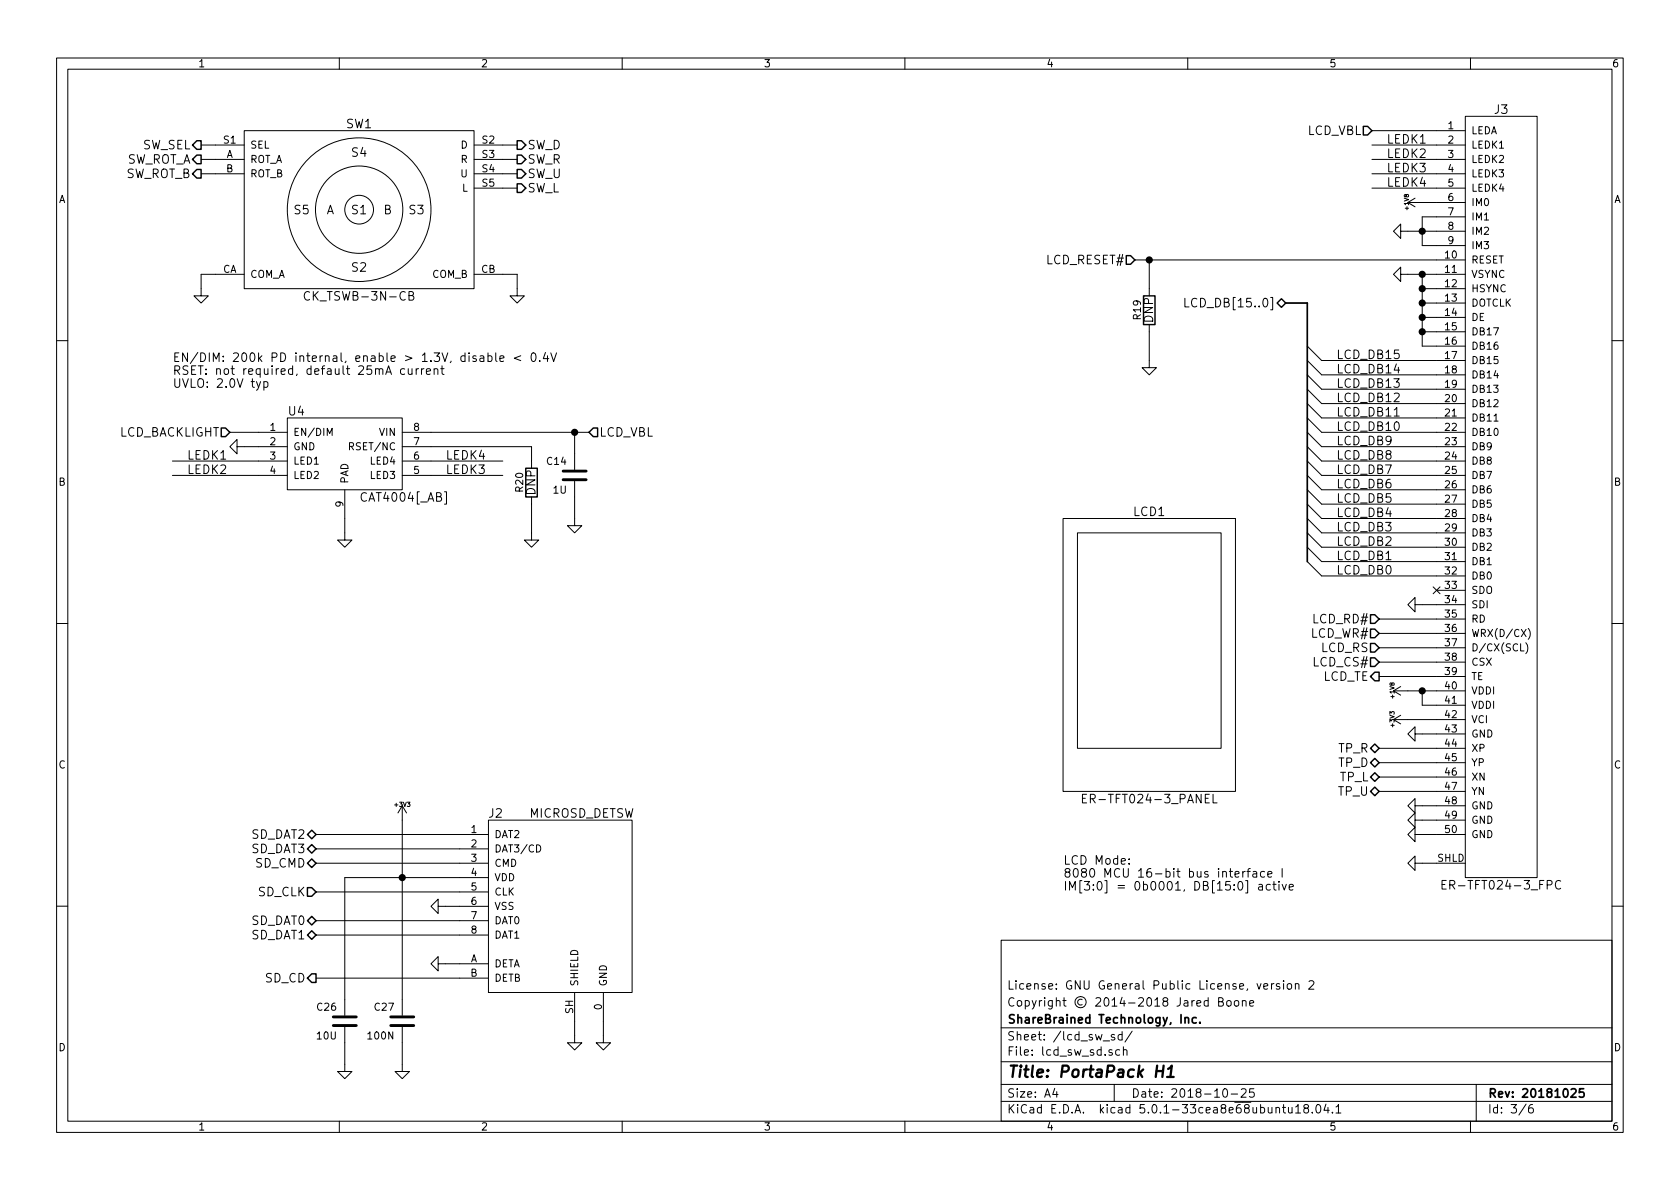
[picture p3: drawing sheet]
EESchema Schematic File Version 4
LIBS:portapack_h1-cache
EELAYER 26 0
EELAYER END
$Descr A4 11693 8268
encoding utf-8
Sheet 3 6
Title "PortaPack H1"
Date "2018-10-25"
Rev "20181025"
Comp "ShareBrained Technology, Inc."
Comment1 "Copyright © 2014-2018 Jared Boone"
Comment2 "License: GNU General Public License, version 2"
Comment3 ""
Comment4 ""
$EndDescr
$Comp
L power:GND #PWR019
U 1 1
P 9900 5100
F 0 "#PWR019" H 9900 5100 30  0001 C CNN
F 1 "GND" H 9900 5030 30  0001 C CNN
F 2 "" H 9900 5100 60  0000 C CNN
F 3 "" H 9900 5100 60  0000 C CNN
	1    9900 5100
	0    1    1    0   
$EndComp
$Comp
L power:+3V3 #PWR020
U 1 1
P 9800 5000
F 0 "#PWR020" H 9800 4960 30  0001 C CNN
F 1 "+3V3" H 9800 5110 30  0000 C CNN
F 2 "" H 9800 5000 60  0000 C CNN
F 3 "" H 9800 5000 60  0000 C CNN
	1    9800 5000
	0    -1   -1   0   
$EndComp
$Comp
L power:GND #PWR021
U 1 1
P 9900 6000
F 0 "#PWR021" H 9900 6000 30  0001 C CNN
F 1 "GND" H 9900 5930 30  0001 C CNN
F 2 "" H 9900 6000 60  0000 C CNN
F 3 "" H 9900 6000 60  0000 C CNN
	1    9900 6000
	0    1    1    0   
$EndComp
Text Label 9300 3300 0    60   ~ 0
LCD_DB7
Text Label 9300 3400 0    60   ~ 0
LCD_DB6
Text Label 9300 3500 0    60   ~ 0
LCD_DB5
Text Label 9300 3600 0    60   ~ 0
LCD_DB4
Text Label 9300 3700 0    60   ~ 0
LCD_DB3
Text Label 9300 3800 0    60   ~ 0
LCD_DB2
Text Label 9300 3900 0    60   ~ 0
LCD_DB1
Text Label 9300 4000 0    60   ~ 0
LCD_DB0
Text Notes 7400 6200 0    60   ~ 0
LCD Mode:\n8080 MCU 16-bit bus interface I\nIM[3:0] = 0b0001, DB[15:0] active
Text Label 9300 3200 0    60   ~ 0
LCD_DB8
Text Label 9300 3100 0    60   ~ 0
LCD_DB9
Text Label 9300 3000 0    60   ~ 0
LCD_DB10
Text Label 9300 2900 0    60   ~ 0
LCD_DB11
Text Label 9300 2800 0    60   ~ 0
LCD_DB12
Text Label 9300 2700 0    60   ~ 0
LCD_DB13
Text Label 9300 2600 0    60   ~ 0
LCD_DB14
Text Label 9300 2500 0    60   ~ 0
LCD_DB15
$Comp
L Device:R R19
U 1 1
P 8000 2150
F 0 "R19" V 8080 2150 50  0000 C CNN
F 1 "10K" V 8000 2150 50  0001 C CNN
F 2 "ipc_resc:IPC_RESC100X50X40L25N" H 8000 2150 60  0001 C CNN
F 3 "" H 8000 2150 60  0000 C CNN
F 4 "DNP" V 8000 2150 60  0000 C CNN "DNP"
F 5 "Yageo" V 8000 2150 60  0001 C CNN "Mfr"
	1    8000 2150
	-1   0    0    -1  
$EndComp
$Comp
L power:GND #PWR022
U 1 1
P 8000 2500
F 0 "#PWR022" H 8000 2500 30  0001 C CNN
F 1 "GND" H 8000 2430 30  0001 C CNN
F 2 "" H 8000 2500 60  0000 C CNN
F 3 "" H 8000 2500 60  0000 C CNN
	1    8000 2500
	1    0    0    -1  
$EndComp
$Comp
L power:+1V8 #PWR023
U 1 1
P 9800 4800
F 0 "#PWR023" H 9800 4940 20  0001 C CNN
F 1 "+1V8" H 9800 4910 30  0000 C CNN
F 2 "" H 9800 4800 60  0000 C CNN
F 3 "" H 9800 4800 60  0000 C CNN
	1    9800 4800
	0    -1   -1   0   
$EndComp
$Comp
L sd:MICROSD_DETSW J2
U 1 1
P 3900 6300
F 0 "J2" H 3450 6950 60  0000 C CNN
F 1 "MICROSD_DETSW" H 4050 6950 60  0000 C CNN
F 2 "alps:ALPS_SCHA4B0419" H 3900 6300 60  0001 C CNN
F 3 "http://www.mouser.com/ds/2/15/alps_SCHA4B0419-780241.pdf" H 3900 6300 60  0001 C CNN
F 4 "ALPS" H 3900 6300 60  0001 C CNN "Mfr"
F 5 "SCHA4B0419" H 3900 6300 60  0001 C CNN "Part"
	1    3900 6300
	1    0    0    -1  
$EndComp
$Comp
L power:GND #PWR024
U 1 1
P 3100 6300
F 0 "#PWR024" H 3100 6300 30  0001 C CNN
F 1 "GND" H 3100 6230 30  0001 C CNN
F 2 "" H 3100 6300 60  0000 C CNN
F 3 "" H 3100 6300 60  0000 C CNN
	1    3100 6300
	0    1    1    0   
$EndComp
$Comp
L power:GND #PWR025
U 1 1
P 3100 6700
F 0 "#PWR025" H 3100 6700 30  0001 C CNN
F 1 "GND" H 3100 6630 30  0001 C CNN
F 2 "" H 3100 6700 60  0000 C CNN
F 3 "" H 3100 6700 60  0000 C CNN
	1    3100 6700
	0    1    1    0   
$EndComp
$Comp
L Device:C C27
U 1 1
P 2800 7100
F 0 "C27" H 2850 7200 50  0000 L CNN
F 1 "100N" H 2850 7000 50  0000 L CNN
F 2 "ipc_capc:IPC_CAPC100X50X55L25N" H 2800 7100 60  0001 C CNN
F 3 "" H 2800 7100 60  0000 C CNN
F 4 "Murata" H 2800 7100 60  0001 C CNN "Mfr"
F 5 "GRM155R61A104KA01" H 2800 7100 60  0001 C CNN "Part"
	1    2800 7100
	-1   0    0    -1  
$EndComp
$Comp
L power:GND #PWR026
U 1 1
P 2400 7400
F 0 "#PWR026" H 2400 7400 30  0001 C CNN
F 1 "GND" H 2400 7330 30  0001 C CNN
F 2 "" H 2400 7400 60  0000 C CNN
F 3 "" H 2400 7400 60  0000 C CNN
	1    2400 7400
	1    0    0    -1  
$EndComp
$Comp
L power:GND #PWR027
U 1 1
P 4200 7200
F 0 "#PWR027" H 4200 7200 30  0001 C CNN
F 1 "GND" H 4200 7130 30  0001 C CNN
F 2 "" H 4200 7200 60  0000 C CNN
F 3 "" H 4200 7200 60  0000 C CNN
	1    4200 7200
	1    0    0    -1  
$EndComp
$Comp
L ck:CK_TSWB-3N-CB SW1
U 1 1
P 2500 1450
F 0 "SW1" H 2500 2050 60  0000 C CNN
F 1 "CK_TSWB-3N-CB" H 2500 850 60  0000 C CNN
F 2 "ck:CK_TSWB-3N-CB222_LFS" H 2500 1450 60  0001 C CNN
F 3 "http://www.ckswitches.com/media/1346/tsw.pdf" H 2500 1450 60  0001 C CNN
F 4 "C&K" H 2500 1450 60  0001 C CNN "Mfr"
F 5 "TSWB-3N-CB222 LFS" H 2500 1450 60  0001 C CNN "Part"
	1    2500 1450
	1    0    0    -1  
$EndComp
$Comp
L power:GND #PWR028
U 1 1
P 1400 2000
F 0 "#PWR028" H 1400 2000 30  0001 C CNN
F 1 "GND" H 1400 1930 30  0001 C CNN
F 2 "" H 1400 2000 60  0000 C CNN
F 3 "" H 1400 2000 60  0000 C CNN
	1    1400 2000
	1    0    0    -1  
$EndComp
$Comp
L power:GND #PWR029
U 1 1
P 3600 2000
F 0 "#PWR029" H 3600 2000 30  0001 C CNN
F 1 "GND" H 3600 1930 30  0001 C CNN
F 2 "" H 3600 2000 60  0000 C CNN
F 3 "" H 3600 2000 60  0000 C CNN
	1    3600 2000
	1    0    0    -1  
$EndComp
$Comp
L power:GND #PWR030
U 1 1
P 4000 7200
F 0 "#PWR030" H 4000 7200 30  0001 C CNN
F 1 "GND" H 4000 7130 30  0001 C CNN
F 2 "" H 4000 7200 60  0000 C CNN
F 3 "" H 4000 7200 60  0000 C CNN
	1    4000 7200
	1    0    0    -1  
$EndComp
$Comp
L Device:C C26
U 1 1
P 2400 7100
F 0 "C26" H 2450 7200 50  0000 L CNN
F 1 "10U" H 2450 7000 50  0000 L CNN
F 2 "ipc_capc:IPC_CAPC200X125X135L45N" H 2400 7100 60  0001 C CNN
F 3 "" H 2400 7100 60  0000 C CNN
F 4 "Murata" H 2400 7100 60  0001 C CNN "Mfr"
F 5 "GRM21BR61A106KE19" H 2400 7100 60  0001 C CNN "Part"
	1    2400 7100
	-1   0    0    -1  
$EndComp
$Comp
L power:GND #PWR031
U 1 1
P 2800 7400
F 0 "#PWR031" H 2800 7400 30  0001 C CNN
F 1 "GND" H 2800 7330 30  0001 C CNN
F 2 "" H 2800 7400 60  0000 C CNN
F 3 "" H 2800 7400 60  0000 C CNN
	1    2800 7400
	1    0    0    -1  
$EndComp
$Comp
L power:+3V3 #PWR032
U 1 1
P 2800 5700
F 0 "#PWR032" H 2800 5660 30  0001 C CNN
F 1 "+3V3" H 2800 5810 30  0000 C CNN
F 2 "" H 2800 5700 60  0000 C CNN
F 3 "" H 2800 5700 60  0000 C CNN
	1    2800 5700
	1    0    0    -1  
$EndComp
Entry Wire Line
	9100 2400 9200 2500
Entry Wire Line
	9100 2500 9200 2600
Entry Wire Line
	9100 2600 9200 2700
Entry Wire Line
	9100 2700 9200 2800
Entry Wire Line
	9100 2800 9200 2900
Entry Wire Line
	9100 2900 9200 3000
Entry Wire Line
	9100 3000 9200 3100
Entry Wire Line
	9100 3100 9200 3200
Entry Wire Line
	9100 3200 9200 3300
Entry Wire Line
	9100 3300 9200 3400
Entry Wire Line
	9100 3400 9200 3500
Entry Wire Line
	9100 3500 9200 3600
Entry Wire Line
	9100 3600 9200 3700
Entry Wire Line
	9100 3700 9200 3800
Entry Wire Line
	9100 3800 9200 3900
Entry Wire Line
	9100 3900 9200 4000
Text HLabel 8950 2100 0    60   BiDi ~ 0
LCD_DB[15..0]
Text HLabel 9600 4500 0    60   Input ~ 0
LCD_RS
Text HLabel 9600 4300 0    60   Input ~ 0
LCD_RD#
Text HLabel 9600 4400 0    60   Input ~ 0
LCD_WR#
Text HLabel 7900 1800 0    60   Input ~ 0
LCD_RESET#
Text HLabel 1600 3000 0    60   Input ~ 0
LCD_BACKLIGHT
Text HLabel 9600 4700 0    60   Output ~ 0
LCD_TE
Text HLabel 9600 5200 0    60   BiDi ~ 0
TP_R
Text HLabel 9600 5300 0    60   BiDi ~ 0
TP_D
Text HLabel 9600 5400 0    60   BiDi ~ 0
TP_L
Text HLabel 9600 5500 0    60   BiDi ~ 0
TP_U
Text HLabel 1400 1000 0    60   Output ~ 0
SW_SEL
Text HLabel 1400 1100 0    60   Output ~ 0
SW_ROT_A
Text HLabel 1400 1200 0    60   Output ~ 0
SW_ROT_B
Text HLabel 3600 1000 2    60   Output ~ 0
SW_D
Text HLabel 3600 1100 2    60   Output ~ 0
SW_R
Text HLabel 3600 1200 2    60   Output ~ 0
SW_U
Text HLabel 3600 1300 2    60   Output ~ 0
SW_L
Text HLabel 2200 5800 0    60   BiDi ~ 0
SD_DAT2
Text HLabel 2200 5900 0    60   BiDi ~ 0
SD_DAT3
Text HLabel 2200 6000 0    60   BiDi ~ 0
SD_CMD
Text HLabel 2200 6200 0    60   Input ~ 0
SD_CLK
Text HLabel 2200 6400 0    60   BiDi ~ 0
SD_DAT0
Text HLabel 2200 6500 0    60   BiDi ~ 0
SD_DAT1
Text HLabel 2200 6800 0    60   Output ~ 0
SD_CD
$Comp
L eastrising:ER-TFT024-3_PANEL LCD1
U 1 1
P 8000 4600
F 0 "LCD1" H 8000 5650 60  0000 C CNN
F 1 "ER-TFT024-3_PANEL" H 8000 3650 60  0000 C CNN
F 2 "eastrising:ER-TFT024-3" H 8000 4600 60  0001 C CNN
F 3 "http://www.buydisplay.com/download/manual/ER-TFT024-3_Datasheet.pdf" H 8000 4600 60  0001 C CNN
F 4 "EastRising" H 8000 4600 60  0001 C CNN "Mfr"
F 5 "ER-TFT024-3" H 8000 4600 60  0001 C CNN "Part"
	1    8000 4600
	1    0    0    -1  
$EndComp
$Comp
L eastrising:ER-TFT024-3_FPC J3
U 1 1
P 10450 3350
F 0 "J3" H 10450 5950 60  0000 C CNN
F 1 "ER-TFT024-3_FPC" H 10450 550 60  0000 C CNN
F 2 "eastrising:ER-CON50HT-1" H 10350 3350 60  0001 C CNN
F 3 "http://www.buydisplay.com/download/connector/ER-CON50HT-1.pdf" H 10350 3350 60  0001 C CNN
F 4 "EastRising" H 10450 3350 60  0001 C CNN "Mfr"
F 5 "ER-CON50HT-1" H 10450 3350 60  0001 C CNN "Part"
	1    10450 3350
	1    0    0    -1  
$EndComp
$Comp
L power:GND #PWR033
U 1 1
P 9900 5800
F 0 "#PWR033" H 9900 5800 30  0001 C CNN
F 1 "GND" H 9900 5730 30  0001 C CNN
F 2 "" H 9900 5800 60  0000 C CNN
F 3 "" H 9900 5800 60  0000 C CNN
	1    9900 5800
	0    1    1    0   
$EndComp
$Comp
L power:GND #PWR034
U 1 1
P 9900 5700
F 0 "#PWR034" H 9900 5700 30  0001 C CNN
F 1 "GND" H 9900 5630 30  0001 C CNN
F 2 "" H 9900 5700 60  0000 C CNN
F 3 "" H 9900 5700 60  0000 C CNN
	1    9900 5700
	0    1    1    0   
$EndComp
$Comp
L power:GND #PWR035
U 1 1
P 9900 5600
F 0 "#PWR035" H 9900 5600 30  0001 C CNN
F 1 "GND" H 9900 5530 30  0001 C CNN
F 2 "" H 9900 5600 60  0000 C CNN
F 3 "" H 9900 5600 60  0000 C CNN
	1    9900 5600
	0    1    1    0   
$EndComp
$Comp
L power:GND #PWR036
U 1 1
P 9800 1900
F 0 "#PWR036" H 9800 1900 30  0001 C CNN
F 1 "GND" H 9800 1830 30  0001 C CNN
F 2 "" H 9800 1900 60  0000 C CNN
F 3 "" H 9800 1900 60  0000 C CNN
	1    9800 1900
	0    1    1    0   
$EndComp
$Comp
L power:GND #PWR037
U 1 1
P 9800 1600
F 0 "#PWR037" H 9800 1600 30  0001 C CNN
F 1 "GND" H 9800 1530 30  0001 C CNN
F 2 "" H 9800 1600 60  0000 C CNN
F 3 "" H 9800 1600 60  0000 C CNN
	1    9800 1600
	0    1    1    0   
$EndComp
Text HLabel 9600 4600 0    60   Input ~ 0
LCD_CS#
$Comp
L power:GND #PWR038
U 1 1
P 9900 4200
F 0 "#PWR038" H 9900 4200 30  0001 C CNN
F 1 "GND" H 9900 4130 30  0001 C CNN
F 2 "" H 9900 4200 60  0000 C CNN
F 3 "" H 9900 4200 60  0000 C CNN
	1    9900 4200
	0    1    1    0   
$EndComp
NoConn ~ 10000 4100
$Comp
L on_semi:CAT4004[_AB] U4
U 1 1
P 2400 3150
F 0 "U4" H 2000 3450 60  0000 L CNN
F 1 "CAT4004[_AB]" H 2500 2850 60  0000 L CNN
F 2 "ipc_son:IPC_SON9P50_200X200X55L32X24T90X160N" H 2400 3150 60  0001 C CNN
F 3 "http://www.onsemi.com/pub/Collateral/CAT4003B-D.PDF" H 2400 3150 60  0001 C CNN
F 4 "ON Semiconductor" H 2400 3150 60  0001 C CNN "Mfr"
F 5 "CAT4004BHU2−GT3" H 2400 3150 60  0001 C CNN "Part"
	1    2400 3150
	1    0    0    -1  
$EndComp
Text Label 9650 1000 0    60   ~ 0
LEDK1
Text Label 9650 1100 0    60   ~ 0
LEDK2
Text Label 9650 1200 0    60   ~ 0
LEDK3
Text Label 9650 1300 0    60   ~ 0
LEDK4
Text Label 3100 3200 0    60   ~ 0
LEDK4
Text Label 3100 3300 0    60   ~ 0
LEDK3
Text Label 1300 3300 0    60   ~ 0
LEDK2
Text Label 1300 3200 0    60   ~ 0
LEDK1
$Comp
L power:GND #PWR039
U 1 1
P 2400 3700
F 0 "#PWR039" H 2400 3700 30  0001 C CNN
F 1 "GND" H 2400 3630 30  0001 C CNN
F 2 "" H 2400 3700 60  0000 C CNN
F 3 "" H 2400 3700 60  0000 C CNN
	1    2400 3700
	1    0    0    -1  
$EndComp
$Comp
L power:GND #PWR040
U 1 1
P 1700 3100
F 0 "#PWR040" H 1700 3100 30  0001 C CNN
F 1 "GND" H 1700 3030 30  0001 C CNN
F 2 "" H 1700 3100 60  0000 C CNN
F 3 "" H 1700 3100 60  0000 C CNN
	1    1700 3100
	0    1    1    0   
$EndComp
$Comp
L Device:R R20
U 1 1
P 3700 3350
F 0 "R20" V 3780 3350 50  0000 C CNN
F 1 "3K9" V 3700 3350 50  0001 C CNN
F 2 "ipc_resc:IPC_RESC100X50X40L25N" H 3700 3350 60  0001 C CNN
F 3 "" H 3700 3350 60  0000 C CNN
F 4 "DNP" V 3700 3350 60  0000 C CNN "DNP"
F 5 "Yageo" V 3700 3350 60  0001 C CNN "Mfr"
	1    3700 3350
	-1   0    0    -1  
$EndComp
$Comp
L power:GND #PWR041
U 1 1
P 3700 3700
F 0 "#PWR041" H 3700 3700 30  0001 C CNN
F 1 "GND" H 3700 3630 30  0001 C CNN
F 2 "" H 3700 3700 60  0000 C CNN
F 3 "" H 3700 3700 60  0000 C CNN
	1    3700 3700
	1    0    0    -1  
$EndComp
Wire Wire Line
	2400 3600 2400 3700
Wire Wire Line
	3000 3100 3700 3100
Wire Wire Line
	1700 3100 1800 3100
Wire Wire Line
	3000 3000 4000 3000
Wire Wire Line
	3500 3300 3000 3300
Wire Wire Line
	3500 3200 3000 3200
Wire Wire Line
	1200 3300 1800 3300
Wire Wire Line
	1200 3200 1800 3200
Wire Wire Line
	1600 3000 1800 3000
Wire Wire Line
	9550 1300 10000 1300
Wire Wire Line
	9550 1200 10000 1200
Wire Wire Line
	9550 1100 10000 1100
Wire Wire Line
	9550 1000 10000 1000
Wire Wire Line
	9900 4200 10000 4200
Wire Wire Line
	9600 4600 10000 4600
Connection ~ 9900 1600
Wire Wire Line
	9900 1500 9900 1600
Wire Wire Line
	9800 1600 9900 1600
Connection ~ 9900 1900
Connection ~ 9900 2300
Wire Wire Line
	9900 2400 10000 2400
Connection ~ 9900 2200
Wire Wire Line
	9900 2300 10000 2300
Connection ~ 9900 2100
Wire Wire Line
	9900 2200 10000 2200
Connection ~ 9900 2000
Wire Wire Line
	9900 2100 10000 2100
Wire Wire Line
	9900 2000 10000 2000
Wire Wire Line
	9900 1900 9900 2000
Wire Wire Line
	9800 1900 9900 1900
Wire Wire Line
	9900 1700 10000 1700
Wire Wire Line
	10000 5800 9900 5800
Wire Wire Line
	10000 5700 9900 5700
Wire Wire Line
	10000 5600 9900 5600
Connection ~ 9900 4800
Wire Wire Line
	9900 4900 9900 4800
Wire Wire Line
	10000 4900 9900 4900
Wire Wire Line
	9550 900  10000 900 
Wire Wire Line
	3200 6700 3100 6700
Wire Wire Line
	3200 6800 2200 6800
Wire Bus Line
	8950 2100 9100 2100
Wire Wire Line
	4000 7100 4000 7200
Wire Wire Line
	1400 1900 1400 2000
Wire Wire Line
	1500 1900 1400 1900
Wire Wire Line
	3600 1900 3600 2000
Wire Wire Line
	3500 1900 3600 1900
Wire Wire Line
	3600 1300 3500 1300
Wire Wire Line
	3600 1200 3500 1200
Wire Wire Line
	3600 1100 3500 1100
Wire Wire Line
	3500 1000 3600 1000
Wire Wire Line
	1400 1200 1500 1200
Wire Wire Line
	1400 1100 1500 1100
Wire Wire Line
	1400 1000 1500 1000
Wire Wire Line
	4200 7100 4200 7200
Wire Wire Line
	2400 6100 2800 6100
Wire Wire Line
	3200 6300 3100 6300
Wire Wire Line
	2200 6500 3200 6500
Wire Wire Line
	2200 6400 3200 6400
Wire Wire Line
	2200 6200 3200 6200
Wire Wire Line
	2200 6000 3200 6000
Wire Wire Line
	2200 5900 3200 5900
Wire Wire Line
	2200 5800 3200 5800
Wire Wire Line
	2800 5700 2800 6100
Connection ~ 2800 6100
Connection ~ 8000 1800
Wire Wire Line
	9200 2500 10000 2500
Wire Wire Line
	9200 2600 10000 2600
Wire Wire Line
	9200 2700 10000 2700
Wire Wire Line
	9200 2800 10000 2800
Wire Wire Line
	9200 2900 10000 2900
Wire Wire Line
	9200 3000 10000 3000
Wire Wire Line
	9200 3100 10000 3100
Wire Wire Line
	9200 3200 10000 3200
Wire Wire Line
	9600 4400 10000 4400
Wire Wire Line
	9600 4300 10000 4300
Wire Wire Line
	7900 1800 8000 1800
Wire Wire Line
	9600 4500 10000 4500
Wire Wire Line
	9200 3300 10000 3300
Wire Wire Line
	9200 3400 10000 3400
Wire Wire Line
	9200 3500 10000 3500
Wire Wire Line
	9200 3600 10000 3600
Wire Wire Line
	9200 3700 10000 3700
Wire Wire Line
	9200 3800 10000 3800
Wire Wire Line
	9200 3900 10000 3900
Wire Wire Line
	9200 4000 10000 4000
Wire Wire Line
	9900 6000 10000 6000
Wire Wire Line
	9600 5500 10000 5500
Wire Wire Line
	9600 5400 10000 5400
Wire Wire Line
	9600 5300 10000 5300
Wire Wire Line
	10000 5200 9600 5200
Wire Wire Line
	9600 4700 10000 4700
Wire Wire Line
	9800 5000 10000 5000
Wire Wire Line
	9800 4800 9900 4800
Wire Wire Line
	10000 5100 9900 5100
Wire Wire Line
	10000 1400 9900 1400
Wire Wire Line
	10000 1500 9900 1500
$Comp
L power:+1V8 #PWR042
U 1 1
P 9900 1400
F 0 "#PWR042" H 9900 1540 20  0001 C CNN
F 1 "+1V8" H 9900 1510 30  0000 C CNN
F 2 "" H 9900 1400 60  0000 C CNN
F 3 "" H 9900 1400 60  0000 C CNN
	1    9900 1400
	0    -1   -1   0   
$EndComp
Text HLabel 9550 900  0    60   Input ~ 0
LCD_VBL
Text Notes 1200 2700 0    60   ~ 0
EN/DIM: 200k PD internal, enable > 1.3V, disable < 0.4V\nRSET: not required, default 25mA current\nUVLO: 2.0V typ
Text HLabel 4100 3000 2    60   Input ~ 0
LCD_VBL
$Comp
L Device:C C14
U 1 1
P 4000 3300
F 0 "C14" H 4050 3400 50  0000 L CNN
F 1 "1U" H 4050 3200 50  0000 L CNN
F 2 "ipc_capc:IPC_CAPC160X80X90L35N" H 4000 3300 60  0001 C CNN
F 3 "" H 4000 3300 60  0000 C CNN
F 4 "Murata" H 4000 3300 60  0001 C CNN "Mfr"
F 5 "GRM188R61C105KA93D" H 4000 3300 60  0001 C CNN "Part"
	1    4000 3300
	-1   0    0    -1  
$EndComp
$Comp
L power:GND #PWR043
U 1 1
P 4000 3600
F 0 "#PWR043" H 4000 3600 30  0001 C CNN
F 1 "GND" H 4000 3530 30  0001 C CNN
F 2 "" H 4000 3600 60  0000 C CNN
F 3 "" H 4000 3600 60  0000 C CNN
	1    4000 3600
	1    0    0    -1  
$EndComp
Connection ~ 4000 3000
Wire Wire Line
	9900 1600 9900 1700
Wire Wire Line
	9900 1600 10000 1600
Wire Wire Line
	9900 1900 10000 1900
Wire Wire Line
	9900 2300 9900 2400
Wire Wire Line
	9900 2200 9900 2300
Wire Wire Line
	9900 2100 9900 2200
Wire Wire Line
	9900 2000 9900 2100
Wire Wire Line
	9900 4800 10000 4800
Wire Wire Line
	2800 6100 3200 6100
Wire Wire Line
	8000 1800 10000 1800
Wire Wire Line
	4000 3000 4100 3000
Wire Wire Line
	3700 3100 3700 3200
Wire Wire Line
	3700 3500 3700 3700
Wire Wire Line
	4000 3450 4000 3600
Wire Wire Line
	4000 3000 4000 3150
Wire Wire Line
	2400 6100 2400 6950
Wire Wire Line
	2400 7250 2400 7400
Wire Wire Line
	2800 7250 2800 7400
Wire Wire Line
	2800 6100 2800 6950
Wire Wire Line
	8000 1800 8000 2000
Wire Wire Line
	8000 2300 8000 2500
Wire Bus Line
	9100 2100 9100 3900
$EndSCHEMATC
